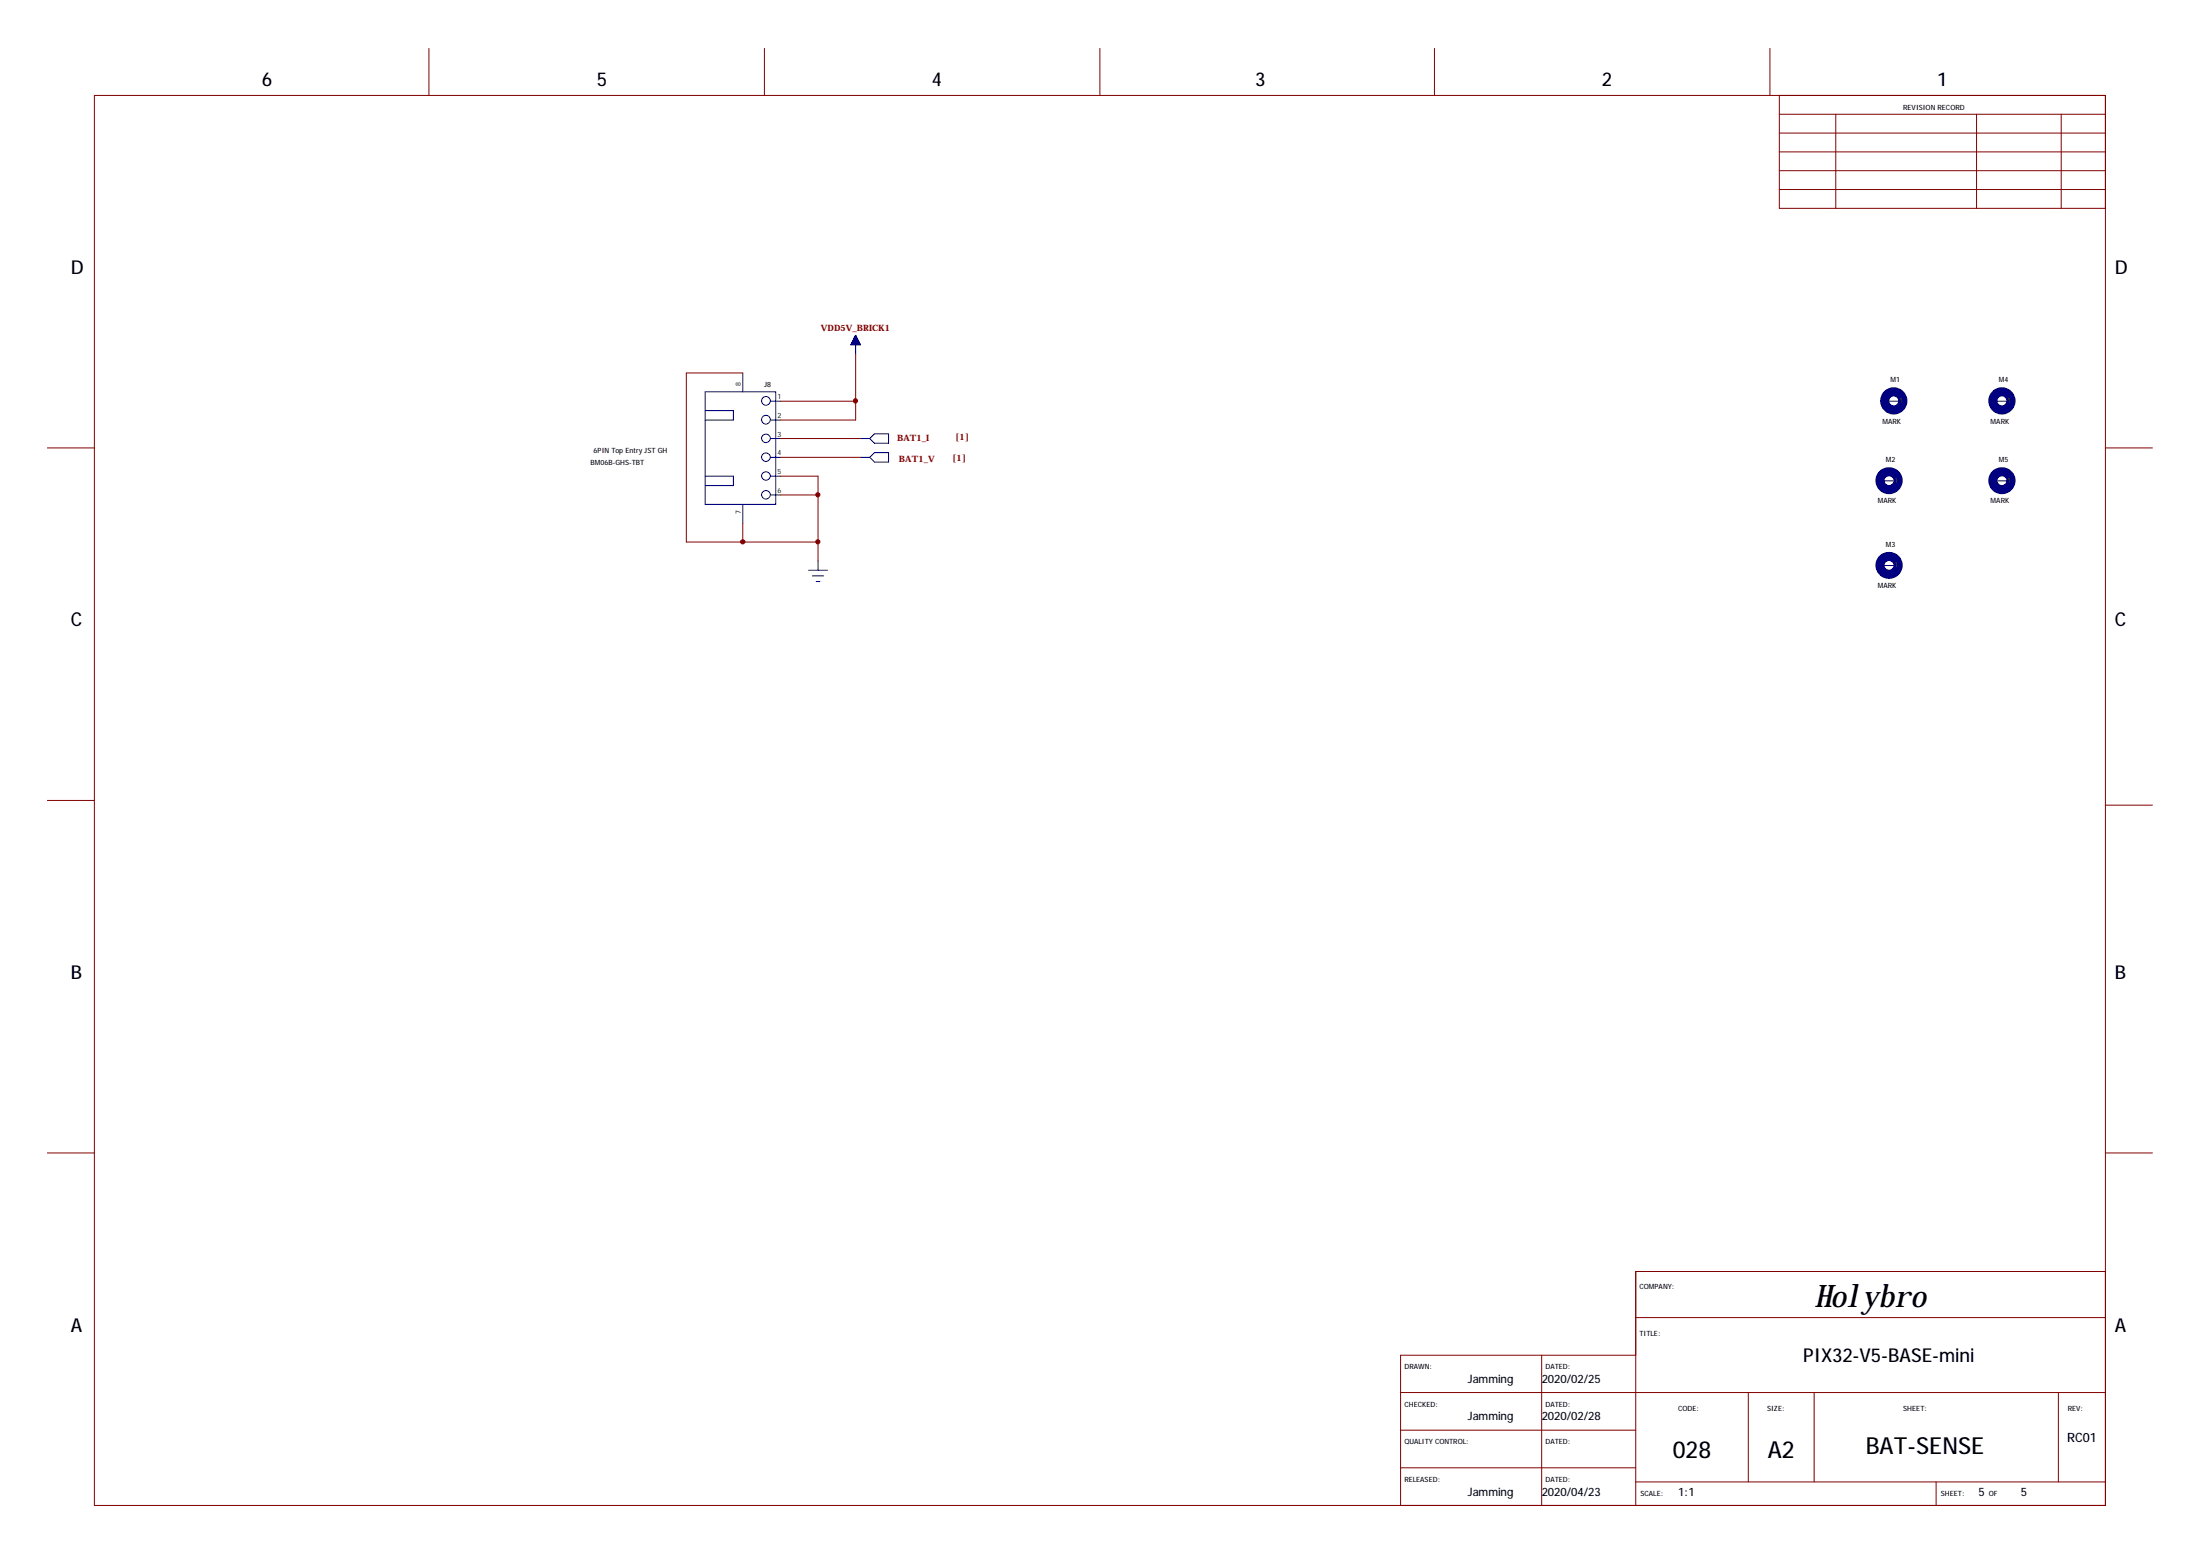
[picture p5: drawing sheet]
<svg xmlns="http://www.w3.org/2000/svg" width="297mm" height="210mm" viewBox="0 0 297 210" stroke-linecap="round" stroke-linejoin="round" font-family="sans-serif">
<g fill="none" stroke="#000080" stroke-width="1.2">
<circle cx="255.7" cy="54.1" r="1.23"/>
<circle cx="270.3" cy="54.1" r="1.23"/>
<circle cx="255.1" cy="64.9" r="1.22"/>
<circle cx="255.1" cy="76.3" r="1.22"/>
<circle cx="270.3" cy="64.9" r="1.22"/>
</g>
<g fill="none" stroke="#000080" stroke-width=".14">
<path d="M95.2 52.9h9.5v15.2h-9.5zM95.2 55.4h3.8v1.3h-3.8M100.3 50.3v2.6M104.1 54.2h1.3M104.1 56.7h1.3M104.1 59.2h1.3M114.9 46.5h1.2M114.9 46.5h.1M115 46.4h1.1M115 46.3h1v.2M115.1 46.2h.9M115.1 46.2v.3"/>
<path d="M115.1 46.1h.8v.4M115.1 46v.5M115.1 46h.8M115.1 45.9v.6M115.2 45.9h.7v.6M115.2 45.9h.6M115.3 45.8h.5v.7M115.3 45.7h.4M115.3 45.7v.8M115.3 45.6v.9M115.4 45.6h.3M115.4 45.6h.3v.9"/>
<path d="M115.4 45.5v1M115.4 45.5h.3M115.4 45.5h.2M115.4 45.4v1.1M115.4 45.4h.2v1.1M115.5 45.4h.1M115.5 45.3v2.5M115.5 45.3l-.6 1.2M115.5 45.3l.7 1.2h-1.3M115.5 45.3v1.2M115.6 45.4v1.1M115.7 45.6v.9"/>
<path d="M115.8 45.8h-.6v.7M115.8 45.9v.6M116 46.2h-1v.3M116 46.2v.3M116 46.3h-1v.2M116.1 46.4v.1M116.2 59.2h1.2M117.4 59.2l.7-.6h1.9v1.2h-1.9zM254.4 54.2h2.6M269 54.2h2.6M95.2 64.3h3.8v1.2h-3.8M100.3 68.1v2.5"/>
<path d="M104.1 64.3h1.3M104.1 61.7h1.3M104.1 66.8h1.3M109.2 77h2.5M109.7 77.7h1.5M110.2 78.5h.5M110.4 75.7v1.3M116.2 61.7h1.2M117.4 61.7l.7-.6h1.9v1.3h-1.9zM253.8 64.9h2.5M253.8 76.3h2.5M269 64.9h2.6"/>
<circle cx="103.4" cy="54.1" r=".59"/>
<circle cx="103.4" cy="56.7" r=".59"/>
<circle cx="103.4" cy="59.2" r=".58"/>
<circle cx="103.4" cy="64.2" r=".58"/>
<circle cx="103.4" cy="66.8" r=".58"/>
<circle cx="103.4" cy="61.7" r=".58"/>
</g>
<g fill="none" stroke="#800000" stroke-width=".14">
<path d="M12.7 12.9h271.6v190.3h-271.6zM57.9 6.5v6.4M103.2 6.5v6.4M148.5 6.5v6.4M193.7 6.5v6.4M239 6.5v6.4M240.2 12.9v15.2h44.1M240.2 15.4h44.1M240.2 18h44.1M247.9 15.4v12.7M266.9 15.4v12.7M278.3 15.4v12.7"/>
<path d="M240.2 20.5h44.1M240.2 23h44.1M240.2 25.6h44.1M100.3 50.3h-7.6v22.9h17.7M105.4 54.2h10.1M105.4 59.2h10.8M115.5 47.8v8.9h-10.1M6.4 60.5h6.3M100.3 70.6v2.6M105.4 64.3h5v11.4M105.4 66.8h5M105.4 61.7h10.8"/>
<path d="M284.3 60.5h6.3M6.4 108h6.3M284.3 108.7h6.3M6.4 155.6h6.3M284.3 155.6h6.3M220.9 177.9h63.4M284.3 171.6h-63.4v31.6M189.1 188h95.2M189.1 193.1h31.8M189.1 198.1h31.8M208.2 182.9v20.3M220.9 182.9h-31.8v20.3"/>
<path d="M236.1 188v12M244.9 188v12M277.9 188v12M220.9 200h63.4M261.4 200v3.2"/>
</g>
<g fill="#800000" stroke="#800000" stroke-width=".14">
<circle cx="115.5" cy="54.1" r=".29"/>
<circle cx="110.4" cy="66.8" r=".29"/>
<circle cx="110.4" cy="73.1" r=".29"/>
<circle cx="100.3" cy="73.1" r=".29"/>
</g>
<text font-size="4.2" x="245" y="176.5">Holybro</text>
<g font-size="3.2">
<text x="225.8" y="196.8">028</text>
<text x="238.7" y="196.8">A2</text>
<text x="251.9" y="196.2">BAT-SENSE</text>
</g>
<g font-size="2.6">
<text x="35.3" y="11.6">6</text>
<text x="80.6" y="11.6">5</text>
<text x="125.8" y="11.6">4</text>
<text x="169.5" y="11.6">3</text>
<text x="216.3" y="11.6">2</text>
<text x="261.5" y="11.6">1</text>
<text x="9.6" y="37">D</text>
<text x="285.5" y="37">D</text>
<text x="9.6" y="84.6">C</text>
<text x="285.5" y="84.6">C</text>
<text x="9.6" y="132.2">B</text>
<text x="285.5" y="132.2">B</text>
<text x="9.6" y="179.8">A</text>
<text x="285.5" y="179.8">A</text>
<text x="243.5" y="183.9">PIX32-V5-BASE-mini</text>
</g>
<text font-size="1.7" x="279.1" y="194.7">RC01</text>
<g font-size="1.6">
<text x="198.2" y="186.7">Jamming</text>
<text x="198.2" y="191.7">Jamming</text>
<text x="208.2" y="186.7">2020/02/25</text>
<text x="208.2" y="191.7">2020/02/28</text>
<text x="198.2" y="201.9">Jamming</text>
<text x="208.2" y="201.9">2020/04/23</text>
<text x="226.6" y="201.9">1:1</text>
<text x="267.1" y="201.9">5</text>
<text x="272.8" y="201.9">5</text>
</g>
<g font-size="1.2" fill="#800000">
<text x="110.8" y="44.6">VDD5V_BRICK1</text>
<text x="121.1" y="59.6">BAT1_I</text>
<text x="128.9" y="59.5">[1]</text>
<text x="121.4" y="62.4">BAT1_V</text>
<text x="128.6" y="62.2">[1]</text>
</g>
<g font-size="1">
<text x="257" y="14.8">REVISION RECORD</text>
<text x="103.2" y="52.3">J8</text>
<text x="255.3" y="51.6">M1</text>
<text x="269.9" y="51.6">M4</text>
<text x="254.2" y="57.2">MARK</text>
<text x="268.8" y="57.2">MARK</text>
<text x="79.7" y="62.8">BM06B-GHS-TBT</text>
<text x="80.1" y="61.1">6PIN Top Entry JST GH</text>
<text x="254.6" y="62.4">M2</text>
<text x="269.9" y="62.4">M5</text>
<text x="253.5" y="68">MARK</text>
<text x="268.8" y="68">MARK</text>
<text x="254.6" y="73.8">M3</text>
<text x="253.5" y="79.4">MARK</text>
<text x="221.4" y="174">COMPANY:</text>
<text x="189.6" y="184.8">DRAWN:</text>
<text x="208.7" y="184.8">DATED:</text>
<text x="221.4" y="180.4">TITLE:</text>
<text x="189.6" y="189.9">CHECKED:</text>
<text x="208.7" y="189.9">DATED:</text>
<text x="226.6" y="190.5">CODE:</text>
<text x="238.6" y="190.5">SIZE:</text>
<text x="257" y="190.5">SHEET:</text>
<text x="279.2" y="190.5">REV:</text>
<text x="189.6" y="195">QUALITY CONTROL:</text>
<text x="208.7" y="195">DATED:</text>
<text x="189.6" y="200">RELEASED:</text>
<text x="208.7" y="200">DATED:</text>
<text x="221.5" y="201.9">SCALE:</text>
<text x="262" y="201.9">SHEET:</text>
<text x="268.5" y="201.9">OF</text>
</g>
<g font-size="1" fill="#008000">
<text x="100" y="52.1" transform="rotate(-90 100 52.1)">8</text>
<text x="105" y="53.9">1</text>
<text x="105" y="56.4">2</text>
<text x="105" y="58.9">3</text>
<text x="256.4" y="54.4">1</text>
<text x="271" y="54.4">1</text>
<text x="105" y="61.5">4</text>
<text x="105" y="64">5</text>
<text x="255.8" y="65.2">1</text>
<text x="271" y="65.2">1</text>
<text x="100" y="69.4" transform="rotate(-90 100 69.4)">7</text>
<text x="105" y="66.6">6</text>
<text x="255.8" y="76.6">1</text>
</g>
</svg>
